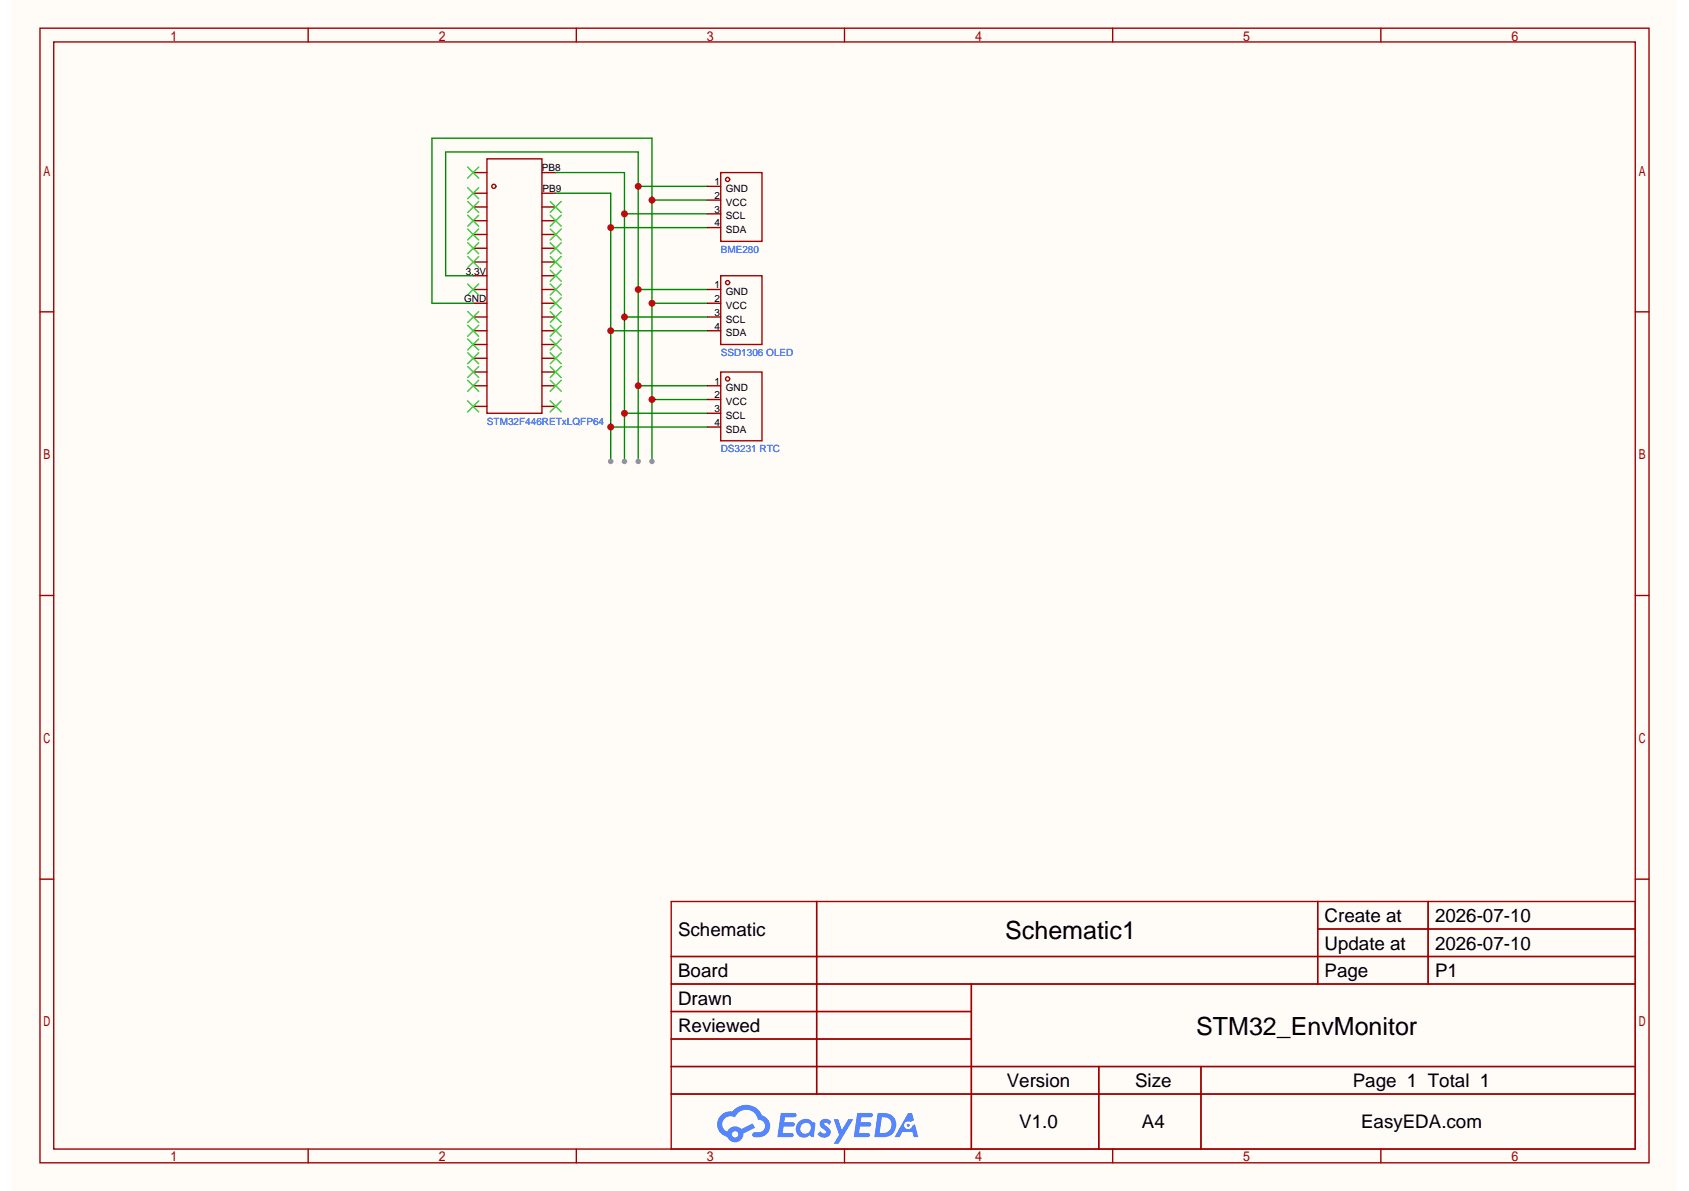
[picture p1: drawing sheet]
<svg xmlns="http://www.w3.org/2000/svg" width="297mm" height="210mm" viewBox="0 0 297 210" stroke-linecap="round" stroke-linejoin="round" font-family="sans-serif">
<path d="M2.1 0h293v209.6h-293z" fill="#fffcf7"/>
<g fill="none" stroke="#a10000" stroke-width=".24">
<path d="M7 5h283.1v199.6h-283.1zM9.5 7.4h278.2v194.8h-278.2zM54.2 5v2.4M101.4 5v2.4M148.6 5v2.4M195.8 5v2.4M243 5v2.4M7 54.9h2.5M287.7 54.9h2.4M7 104.8h2.5M287.7 104.8h2.4M7 154.7h2.5"/>
<path d="M118.1 158.6h169.6v43.6h-169.6zM143.7 158.6v33.9M231.8 158.6v14.5M251.3 158.6v14.5M287.7 154.7h2.4M118.1 168.3h169.6M118.1 173.1h169.6M118.1 178h52.8M170.9 173.1v29.1M231.8 163.5h55.9M118.1 187.7h169.6M118.1 182.8h52.8"/>
<path d="M118.1 192.5h169.6M193.3 187.7v14.5M211.3 187.7v14.5M54.2 202.2v2.4M101.4 202.2v2.4M148.6 202.2v2.4M195.8 202.2v2.4M243 202.2v2.4"/>
</g>
<g fill="#5487ff">
<path d="M144.5 197.1a1.24 1.24 0 0 1 1.8 .3l-.4 .6a.52 .52 0 0 0-.9-.3l.1 .2a1.59 1.59 0 0 1 1.1 1.5 1.36 1.36 0 0 1-2.4 .2l.5-.6a.61 .61 0 0 0 .5 .5 .61 .61 0 0 0 .6-.3l-.2-.2a1.52 1.52 0 0 1-1-1.5z"/>
<path d="M146.7 196.9h.8l.6 1.9 1.2-1.9h.8l-2.6 4.3h-.8l.9-1.5z"/>
<path d="M137.4 195.8h1.5a1.25 1.25 0 0 1 1.2 .2 .38 .38 0 0 1-.3 .6h-1.7l-.1 .9h1.6a.38 .38 0 0 1 .3 .4 .38 .38 0 0 1-.4 .3h-1.6l-.2 1.1h.8a1.17 1.17 0 0 1 1.1 .2 .37 .37 0 0 1-.3 .6h-2.5z"/>
<path d="M150.8 195.8h1.6a1.26 1.26 0 0 1 1.2 .2 .38 .38 0 0 1-.4 .6h-1.6l-.2 .9h1.6a.38 .38 0 0 1 .3 .4 .38 .38 0 0 1-.4 .3h-1.6l-.1 1.1h.7a1.17 1.17 0 0 1 1.1 .2 .37 .37 0 0 1-.3 .6h-2.5z"/>
<path d="M159.8 195.8h.7l.3 1.3-.6 .3a.71 .71 0 0 0-1.1 .3 .71 .71 0 0 0 .5 1 .71 .71 0 0 0 .9-.6l.5-.3 .6 2.3h-.8l-.3-.9h-1.7l-.5 .9h-.9z"/>
<path d="M154.4 195.8l-.6 4.3h1.4a2.17 2.17 0 0 0 2.5-2.2 2.17 2.17 0 0 0-2.6-2.1zM155.2 196.6a1.43 1.43 0 0 1 1.7 1.4 1.43 1.43 0 0 1-1.9 1.3h-.2z"/>
<path d="M140.4 197.5a1.52 1.52 0 0 0-.2 2 1.52 1.52 0 0 0 2.1 .4l.1-.2 .4 .3 .4 .1 .3-2.4-.2-.2-.4-.1a1.52 1.52 0 0 0-2.5 .1zM141.1 197.9a.94 .94 0 0 1 1.5 .2 .94 .94 0 0 1-.8 1.4 .9 .9 0 0 1-1-.6 .9 .9 0 0 1 .3-1z"/>
<path d="M126.9 196.2a2.25 2.25 0 0 0 1.1 3.8 1.47 1.47 0 0 0 1.6 1 1.47 1.47 0 0 0 1.2-1.6l2.1-1-.5-.7-2 1a1.5 1.5 0 0 0-2.4 .4 1.43 1.43 0 0 1-.7-2 1.43 1.43 0 0 1 2-.5 2.12 2.12 0 0 1 2.2-1.3 2.12 2.12 0 0 1 1.9 1.7 1.11 1.11 0 0 1 1.2 1 1.11 1.11 0 0 1-1 1.2h-.7a.45 .45 0 0 0-.5 .4 .45 .45 0 0 0 .4 .5 2.11 2.11 0 0 0 2.2-.7 2.11 2.11 0 0 0 .3-2.3l-.8-.7-.4-.2a3 3 0 0 0-5.2-.6h-1.1zM128.8 199.6a.56 .56 0 0 1 1.1 0 .56 .56 0 0 1-1.1 0z"/>
<circle cx="159.8" cy="198" r=".27"/>
</g>
<g fill="none" stroke="#a10000" stroke-width=".24">
<path d="M85.7 27.9h9.7v44.8h-9.7zM126.8 30.4h7.3v12.1h-7.3zM126.8 48.5h7.3v12.1h-7.3zM126.8 65.5h7.3v12.1h-7.3z"/>
<circle cx="86.9" cy="32.8" r=".36"/>
<circle cx="128" cy="31.6" r=".36"/>
<circle cx="128" cy="49.7" r=".36"/>
<circle cx="128" cy="66.7" r=".36"/>
</g>
<g fill="none" stroke="#870000" stroke-width=".24">
<path d="M83.3 34h2.4M83.3 36.4h2.4M83.3 38.8h2.4M83.3 30.4h2.4M95.4 34h2.4M95.4 36.4h2.4M95.4 38.8h2.4M95.4 30.4h2.4M124.4 32.8h2.4M124.4 35.2h2.4M124.4 37.6h2.4M83.3 41.3h2.4"/>
<path d="M83.3 43.7h2.4M83.3 58.2h2.4M83.3 46.1h2.4M83.3 55.8h2.4M83.3 48.5h2.4M83.3 53.4h2.4M83.3 50.9h2.4M95.4 41.3h2.4M95.4 43.7h2.4M95.4 58.2h2.4M95.4 46.1h2.4M95.4 55.8h2.4"/>
<path d="M95.4 48.5h2.4M95.4 53.4h2.4M95.4 50.9h2.4M124.4 58.2h2.4M124.4 55.8h2.4M124.4 53.4h2.4M124.4 50.9h2.4M124.4 40h2.4M83.3 67.9h2.4M83.3 65.5h2.4M83.3 63h2.4M83.3 60.6h2.4"/>
<path d="M83.3 71.5h2.4M95.4 67.9h2.4M95.4 65.5h2.4M95.4 63h2.4M95.4 60.6h2.4M95.4 71.5h2.4M124.4 67.9h2.4M124.4 70.3h2.4M124.4 72.7h2.4M124.4 75.1h2.4"/>
</g>
<g fill="none" stroke="#3c3" stroke-width=".24">
<path d="M82.3 33l1.9 2M82.3 35.4l1.9 2M82.3 37.9l1.9 1.9M82.3 29.4l1.9 1.9M84.2 33l-1.9 2M84.2 35.4l-1.9 2M84.2 37.9l-1.9 1.9M84.2 29.4l-1.9 1.9M96.8 37.9l1.9 1.9M96.8 35.4l1.9 2M98.7 35.4l-1.9 2M98.7 37.9l-1.9 1.9"/>
<path d="M82.3 40.3l1.9 1.9M82.3 45.1l1.9 2M82.3 42.7l1.9 1.9M82.3 50l1.9 1.9M82.3 54.8l1.9 1.9M82.3 57.2l1.9 2M82.3 59.6l1.9 2M84.2 40.3l-1.9 1.9M84.2 42.7l-1.9 1.9M84.2 45.1l-1.9 2M84.2 50l-1.9 1.9M84.2 54.8l-1.9 1.9"/>
<path d="M84.2 59.6l-1.9 2M84.2 57.2l-1.9 2M96.8 47.5l1.9 2M96.8 50l1.9 1.9M96.8 52.4l1.9 1.9M96.8 54.8l1.9 1.9M96.8 59.6l1.9 2M96.8 57.2l1.9 2M96.8 45.1l1.9 2M96.8 42.7l1.9 1.9M96.8 40.3l1.9 1.9M98.7 59.6l-1.9 2"/>
<path d="M98.7 57.2l-1.9 2M98.7 54.8l-1.9 1.9M98.7 52.4l-1.9 1.9M98.7 50l-1.9 1.9M98.7 47.5l-1.9 2M98.7 40.3l-1.9 1.9M98.7 45.1l-1.9 2M98.7 42.7l-1.9 1.9M82.3 62.1l1.9 1.9M82.3 64.5l1.9 1.9M82.3 66.9l1.9 1.9M82.3 70.5l1.9 2"/>
<path d="M84.2 64.5l-1.9 1.9M84.2 62.1l-1.9 1.9M84.2 66.9l-1.9 1.9M84.2 70.5l-1.9 2M96.8 66.9l1.9 1.9M96.8 64.5l1.9 1.9M96.8 62.1l1.9 1.9M96.8 70.5l1.9 2M98.7 66.9l-1.9 1.9M98.7 64.5l-1.9 1.9M98.7 62.1l-1.9 1.9M98.7 70.5l-1.9 2"/>
</g>
<path d="M112.3 32.8h12.1M83.3 48.5h-4.9v-21.8h33.9v54.5M112.3 50.9h12.1M112.3 67.9h12.1" fill="none" stroke="#008700" stroke-width=".24"/>
<g fill="#c00">
<circle cx="112.3" cy="32.8" r=".6"/>
<circle cx="112.3" cy="50.9" r=".6"/>
<circle cx="112.3" cy="67.9" r=".6"/>
</g>
<circle cx="112.3" cy="81.2" r=".48" fill="#999"/>
<path d="M97.8 34h9.7v47.2M107.5 58.2h16.9M107.5 40h16.9M107.5 75.1h16.9" fill="none" stroke="#008700" stroke-width=".24"/>
<g fill="#c00">
<circle cx="107.5" cy="75.1" r=".6"/>
<circle cx="107.5" cy="58.2" r=".6"/>
<circle cx="107.5" cy="40" r=".6"/>
</g>
<circle cx="107.5" cy="81.2" r=".48" fill="#999"/>
<path d="M97.8 30.4h12.1v50.8M109.9 37.6h14.5M109.9 55.8h14.5M109.9 72.7h14.5" fill="none" stroke="#008700" stroke-width=".24"/>
<g fill="#c00">
<circle cx="109.9" cy="37.6" r=".6"/>
<circle cx="109.9" cy="55.8" r=".6"/>
<circle cx="109.9" cy="72.7" r=".6"/>
</g>
<circle cx="109.9" cy="81.2" r=".48" fill="#999"/>
<path d="M114.7 35.2h9.7M83.3 53.4h-7.3v-29.1h38.7v56.9M114.7 53.4h9.7M114.7 70.3h9.7" fill="none" stroke="#008700" stroke-width=".24"/>
<g fill="#c00">
<circle cx="114.7" cy="70.3" r=".6"/>
<circle cx="114.7" cy="53.4" r=".6"/>
<circle cx="114.7" cy="35.2" r=".6"/>
</g>
<circle cx="114.7" cy="81.2" r=".48" fill="#999"/>
<g font-size="4.4">
<text x="176.9" y="165.2">Schematic1</text>
<text x="210.5" y="182.2">STM32_EnvMonitor</text>
</g>
<g font-size="3.3">
<text x="119.3" y="164.7">Schematic</text>
<text x="233.1" y="162.2">Create at</text>
<text x="233.1" y="167.1">Update at</text>
<text x="252.5" y="162.2">2026-07-10</text>
<text x="252.5" y="167.1">2026-07-10</text>
<text x="119.3" y="171.9">Board</text>
<text x="233.1" y="171.9">Page</text>
<text x="252.5" y="171.9">P1</text>
<text x="119.3" y="176.8">Drawn</text>
<text x="119.3" y="181.6">Reviewed</text>
<text x="177.1" y="191.3">Version</text>
<text x="199.7" y="191.3">Size</text>
<text x="238" y="191.3">Page 1 Total 1</text>
<text x="179.3" y="198.5">V1.0</text>
<text x="200.9" y="198.5">A4</text>
<text x="239.5" y="198.5">EasyEDA.com</text>
</g>
<g font-size="1.8">
<text x="95.4" y="30.1">PB8</text>
<text x="95.5" y="33.8">PB9</text>
<text x="125.7" y="32.6">1</text>
<text x="125.7" y="35">2</text>
<text x="127.7" y="33.8">GND</text>
<text x="125.7" y="37.4">3</text>
<text x="125.7" y="39.8">4</text>
<text x="127.7" y="36.2">VCC</text>
<text x="127.7" y="38.6">SCL</text>
<text x="127.7" y="41">SDA</text>
<text x="81.6" y="53.1">GND</text>
<text x="81.9" y="48.3">3.3V</text>
<text x="125.7" y="50.7">1</text>
<text x="125.7" y="53.1">2</text>
<text x="127.7" y="51.9">GND</text>
<text x="125.7" y="55.6">3</text>
<text x="125.7" y="58">4</text>
<text x="127.7" y="54.3">VCC</text>
<text x="127.7" y="56.8">SCL</text>
<text x="127.7" y="59.2">SDA</text>
<text x="125.7" y="67.7">1</text>
<text x="125.7" y="70.1">2</text>
<text x="127.7" y="68.9">GND</text>
<text x="127.7" y="71.3">VCC</text>
<text x="125.7" y="72.5">3</text>
<text x="125.7" y="74.9">4</text>
<text x="127.7" y="73.7">SCL</text>
<text x="127.7" y="76.1">SDA</text>
</g>
<g font-size="1.8" fill="#00f">
<text x="126.8" y="44.4">BME280</text>
<text x="126.8" y="62.6">SSD1306 OLED</text>
<text x="85.7" y="74.7">STM32F446RETxLQFP64</text>
<text x="126.8" y="79.5">DS3231 RTC</text>
</g>
</svg>
